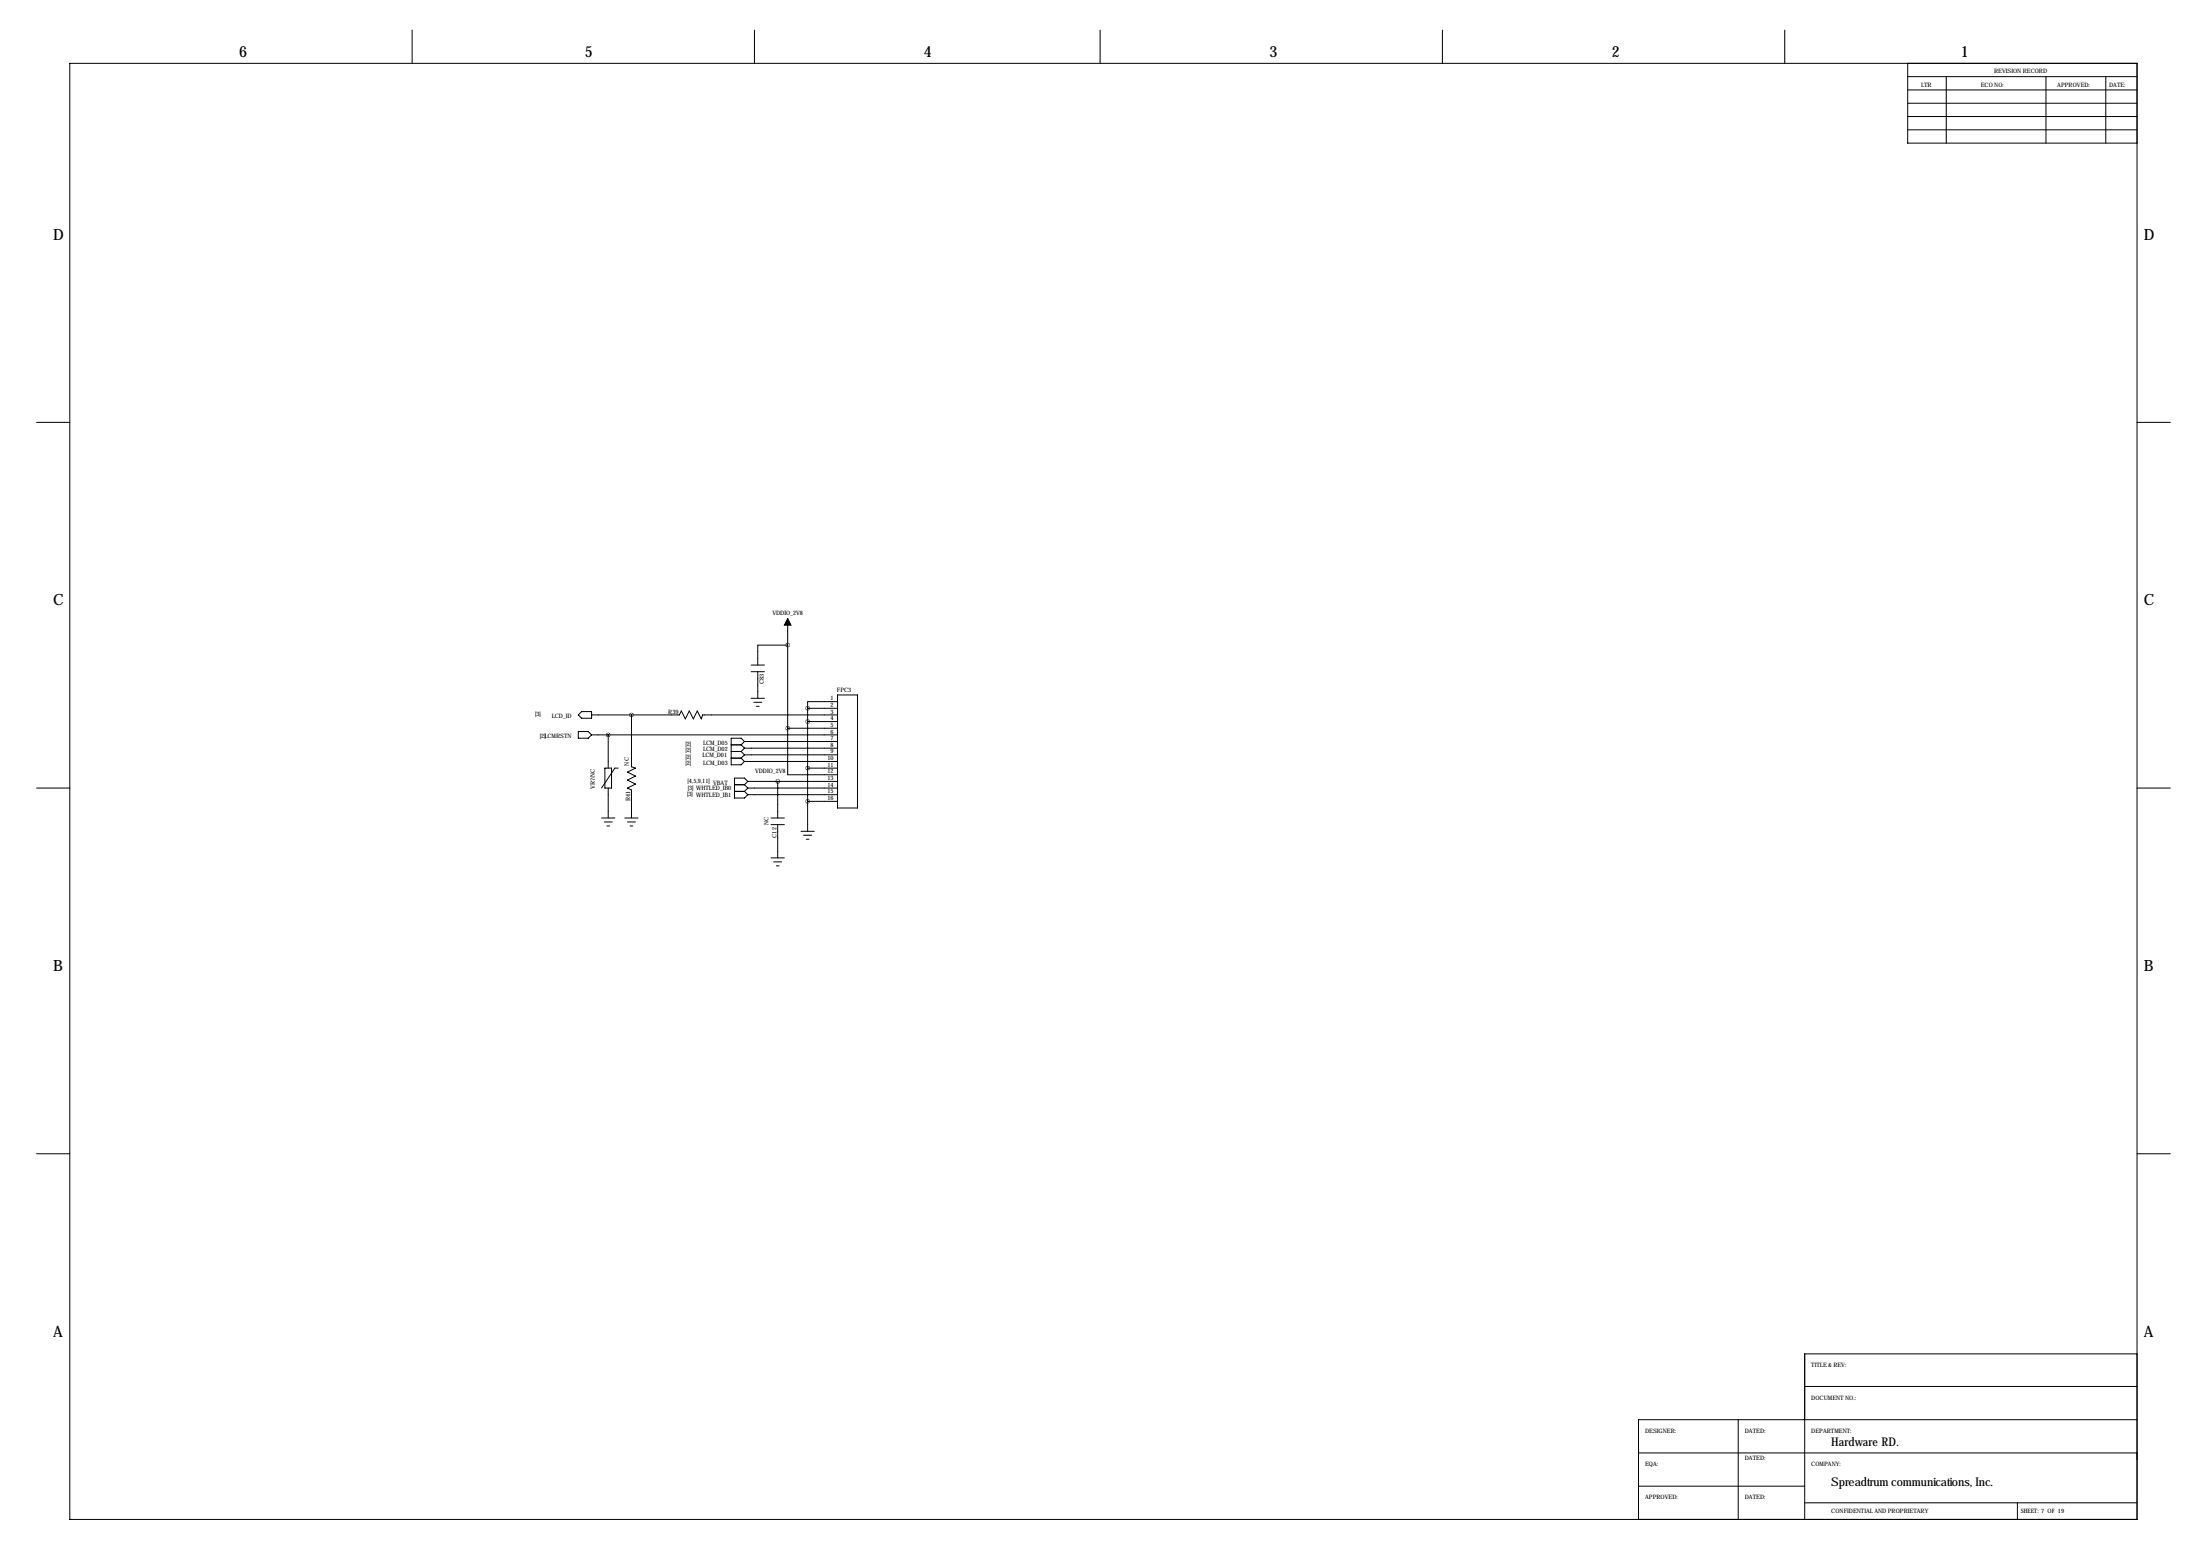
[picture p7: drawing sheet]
<svg xmlns="http://www.w3.org/2000/svg" width="841mm" height="594mm" viewBox="0 0 841 594" stroke-linecap="round" stroke-linejoin="round" font-family="sans-serif">
<g fill="none" stroke="#000" stroke-width=".38">
<path d="M157.5 11.5v12.7M288.3 11.5v12.7M420.4 11.5v12.7M551.2 11.5v12.7M682 11.5v12.7M26.7 24.2h789.9v556.3h-789.9zM729 39.4h87.6M729 24.2v30.5h87.6M729 34.4h87.6M729 29.3h87.6M743.7 29.3v25.4M781.8 29.3v25.4"/>
<path d="M804.7 29.3v25.4M729 49.6h87.6M729 44.5h87.6M14 161.4h12.7M816.6 161.4h12.7M301 236.3v41.9M287 256.6h5.1M287 254.1h5.1M289.6 256.6v10.2M301 246.5h-11.4v7.6M221 279.5h3.8l1.3 1.2-1.3 1.3h-3.8zM222.2 271.9h3.9v2.5h-3.9l-1.2-1.3z"/>
<path d="M226.1 273.1h33.5l.7-1.5 1.6 3 1.5-3 1.5 3 1.5-3 1.6 3 .5-1.5h51.5M241.3 273.1v19.8l1.5 .5-3 1.6 3 1.5-3 1.5 3 1.5-3 1.6 1.5 .7v10.7M287 266.8h5.1M288 268.3h3.1M289.1 269.8h1M301 278.2v17.8h19M301 278.2h19M308.6 270.6h11.4M308.6 275.7h11.4M308.6 270.6v47M320 268h-11.4v2.6M320 265.5h7.7v43.2h-7.7z"/>
<path d="M226.1 280.7h93.9M231.1 293.4h2.6v7.7h-2.6zM232.4 280.7v12.7M236.2 293.4h-1.3l-5 7.7M279.4 289.6h3.8M279.4 284.6h3.8M279.4 287.1h3.8M280.7 299.8h3.8M283.2 289.6l1.3 1.3M283.2 284.6l1.3 1.2M283.2 287.1l1.3 1.3M284.5 283.3h35.5"/>
<path d="M284.5 285.8h35.5M284.5 288.4h35.5M284.5 290.9h35.5M284.5 283.3l-1.3-1.3h-3.8v10.2h3.8l1.3-1.3M284.5 283.3l-1.3 1.3M284.5 299.8l1.3 1.3M284.5 285.8l-1.3 1.3M284.5 288.4l-1.3 1.2M285.8 298.5h34.2M285.8 298.5l-1.3 1.3M285.8 298.5l-1.3-1.2h-3.8v7.6h3.8l1.3-1.3M297.2 298.5v14"/>
<path d="M308.6 293.4h11.4M14 301.1h12.7M229.9 312.5h5M230.9 314h3M231.9 315.5h1M232.4 301.1v11.4M238.8 312.5h5M239.8 314h3M240.8 315.5h1M280.7 302.3h3.8M284.5 302.3l1.3 1.3M285.8 301.1h34.2"/>
<path d="M285.8 303.6h34.2M285.8 301.1l-1.3 1.2M294.6 315h5.1M294.6 312.5h5.1M297.2 315v12.7M306.1 317.6h5M307.1 319.1h3M308.6 306.1h11.4M816.6 301.1h12.7M294.6 327.7h5.1M295.7 329.3h3M296.7 330.8h1"/>
<path d="M308.1 320.6h1M14 440.8h12.7M816.6 440.8h12.7M816.6 517.2h-127v63.3M689.6 529.7h127M626.1 555.1h63.3M664.2 542.4v38.1M689.6 555.1h127M816.6 542.4h-190.5v38.1M626.1 567.8h63.5M689.6 574.1h127M770.9 574.1v6.4"/>
</g>
<path d="M301 236.3l1.3 2.5h-2.6z" fill="#000" stroke="#000" stroke-width=".38"/>
<path d="M232.4 280.7a.05 .05 0 0 0 .1 0 .05 .05 0 0 0-.1 0zM308.6 270.6a.05 .05 0 0 0 .1 0 .05 .05 0 0 0-.1 0zM308.6 306.1a.05 .05 0 0 0 .1 0 .05 .05 0 0 0-.1 0zM300.9 278.2a.05 .05 0 0 0 .1 0 .05 .05 0 0 0-.1 0zM308.6 293.4a.05 .05 0 0 0 .1 0 .05 .05 0 0 0-.1 0zM308.6 275.7a.05 .05 0 0 0 .1 0 .05 .05 0 0 0-.1 0zM300.9 246.5a.05 .05 0 0 0 .1 0 .05 .05 0 0 0-.1 0zM297.1 298.5a.05 .05 0 0 0 .1 0 .05 .05 0 0 0-.1 0zM241.2 273.1a.1 .1 0 0 0 .2 0 .1 .1 0 0 0-.2 0z" fill="#000" stroke="#000" stroke-width="1.5"/>
<g font-size="5.9">
<text x="91.4" y="21.7">6</text>
<text x="223.5" y="21.7">5</text>
<text x="353.1" y="21.7">4</text>
<text x="485.1" y="21.7">3</text>
<text x="615.9" y="21.7">2</text>
<text x="749.3" y="21.7">1</text>
<text x="20.3" y="91.5">D</text>
<text x="819.1" y="91.5">D</text>
<text x="20.3" y="231.2">C</text>
<text x="819.1" y="231.2">C</text>
<text x="20.3" y="370.9">B</text>
<text x="819.1" y="370.9">B</text>
<text x="20.3" y="510.6">A</text>
<text x="819.1" y="510.6">A</text>
</g>
<g font-size="4.6">
<text x="699.8" y="552.5">Hardware RD.</text>
<text x="699.8" y="567.8">Spreadtrum communications, Inc.</text>
</g>
<g font-size="2.3">
<text x="762" y="28">REVISION RECORD</text>
<text x="734.1" y="33.1">LTR</text>
<text x="756.9" y="33.1">ECO NO:</text>
<text x="786.1" y="33.1">APPROVED:</text>
<text x="805.9" y="33.1">DATE:</text>
<text x="295.1" y="235">VDDIO_2V8</text>
<text x="291.9" y="261.4" transform="rotate(-90 291.9 261.4)">C83</text>
<text x="317.3" y="267.5">1</text>
<text x="319.8" y="264.5">FPC3</text>
<text x="204.5" y="273.4">[3]</text>
<text x="210.8" y="274.4">LCD_ID</text>
<text x="255.4" y="272.6">R39</text>
<text x="317.3" y="270.1">2</text>
<text x="317.3" y="272.6">3</text>
<text x="317.3" y="275.2">4</text>
<text x="206.3" y="281.8">[2]LCMRSTN</text>
<text x="317.3" y="277.7">5</text>
<text x="317.3" y="280.2">6</text>
<text x="261.9" y="284.8">[2]</text>
<text x="261.9" y="287.4">[2]</text>
<text x="268.6" y="284.6">LCM_D05</text>
<text x="268.6" y="286.8">LCM_D02</text>
<text x="317.3" y="282.8">7</text>
<text x="317.3" y="285.3">8</text>
<text x="317.3" y="287.9">9</text>
<text x="240.3" y="292.5" transform="rotate(-90 240.3 292.5)">NC</text>
<text x="261.9" y="292.4">[2]</text>
<text x="261.9" y="289.9">[2]</text>
<text x="268.4" y="289.4">LCM_D01</text>
<text x="268.6" y="292.2">LCM_D03</text>
<text x="316.1" y="290.4">10</text>
<text x="316.1" y="292.9">11</text>
<text x="262.7" y="299.3">[4,5,9,11] VBAT</text>
<text x="288.5" y="295.5">VDDIO_2V8</text>
<text x="316.1" y="295.5">12</text>
<text x="316.1" y="298">13</text>
<text x="227.3" y="301.5" transform="rotate(-90 227.3 301.5)">VR7/NC</text>
<text x="262.6" y="304.2">[3] WHTLED_IB1</text>
<text x="262.8" y="301.6">[3] WHTLED_IB0</text>
<text x="316.1" y="300.6">14</text>
<text x="316.1" y="303.1">15</text>
<text x="316.1" y="305.6">16</text>
<text x="240.8" y="306.1" transform="rotate(-90 240.8 306.1)">R41</text>
<text x="293.6" y="315.1" transform="rotate(-90 293.6 315.1)">NC</text>
<text x="296.7" y="320" transform="rotate(-90 296.7 320)">C12</text>
<text x="692.1" y="522">TITLE &amp; REV:</text>
<text x="692.1" y="534.7">DOCUMENT NO.:</text>
<text x="628.6" y="547.4">DESIGNER:</text>
<text x="666.7" y="547.4">DATED:</text>
<text x="692.1" y="547.4">DEPARTMENT:</text>
<text x="666.7" y="557.6">DATED:</text>
<text x="628.6" y="560.1">EQA:</text>
<text x="692.1" y="560.1">COMPANY:</text>
<text x="628.6" y="572.8">APPROVED:</text>
<text x="666.7" y="572.8">DATED:</text>
<text x="699.8" y="577.9">CONFIDENTIAL AND PROPRIETARY</text>
<text x="772.2" y="577.9">SHEET: 7 OF 19</text>
</g>
</svg>
